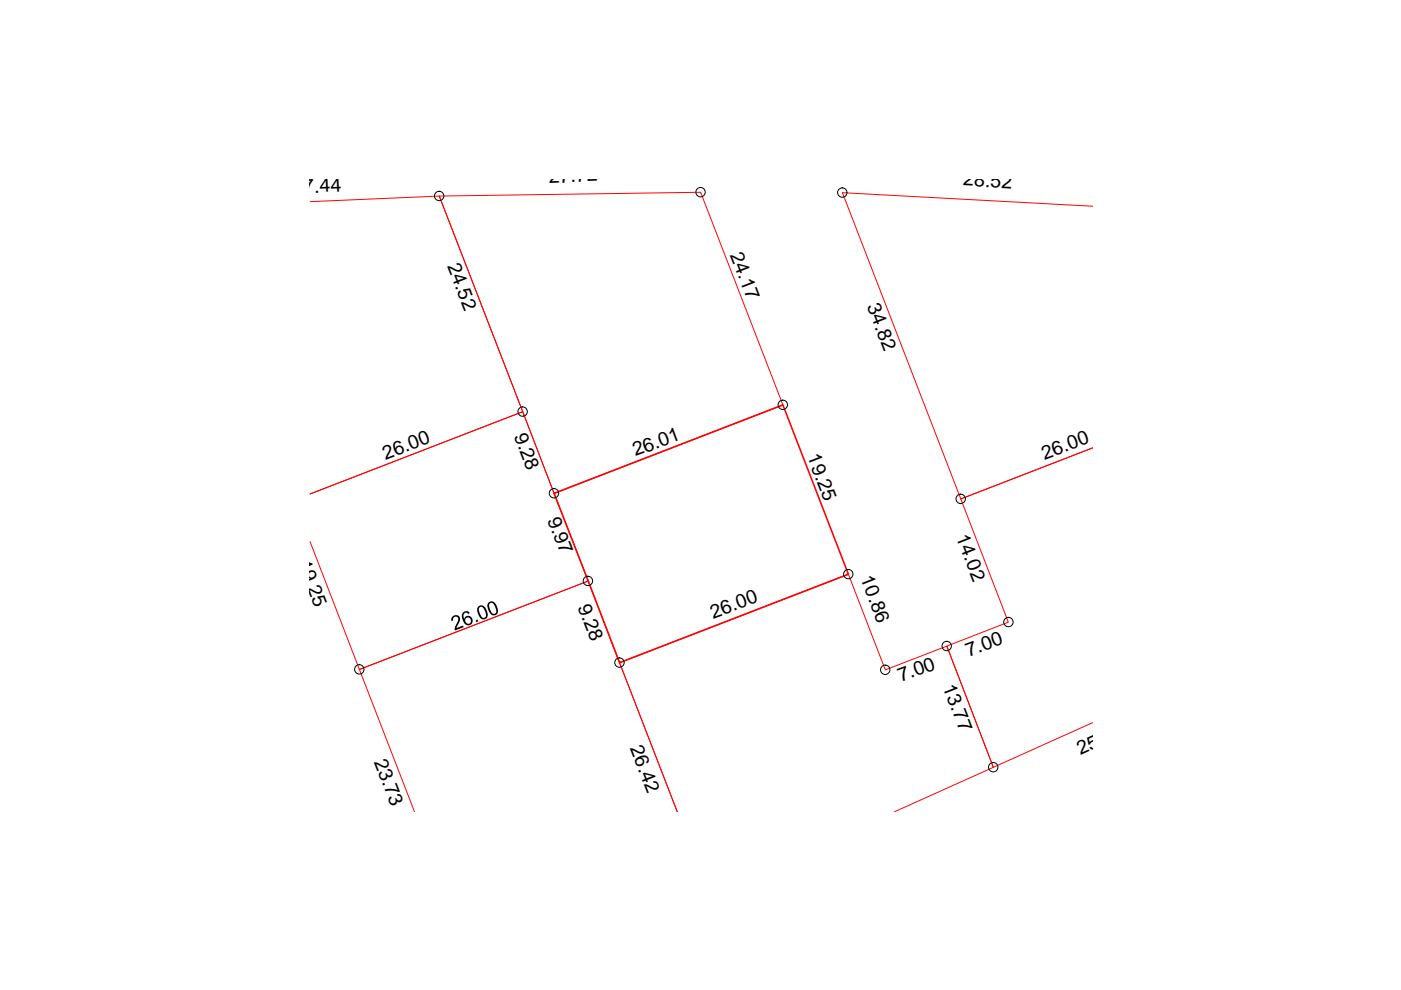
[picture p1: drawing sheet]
<svg xmlns="http://www.w3.org/2000/svg" width="297mm" height="210mm" viewBox="0 0 297 210" stroke-linecap="round" stroke-linejoin="round" font-family="sans-serif">
<path d="M65.7 42.8l27.4-1.2 17.7 45.7-45.1 17.4 45.1-17.4 13.9 35.9-48.5 18.7-10.5-27M93.1 41.6l55.4-.8 17.5 45.1-48.5 18.7zM231.7 43.7l-53.1-2.8 25.1 64.9 28-10.8-28 10.8 10.1 26.1-13.1 5.1 9.9 25.7 21.1-9.5M87.9 172.1l-11.7-30.2 48.5-18.7 18.9 48.9-12.2-31.6 48.5-18.7 7.8 20.2 13-5 9.9 25.7-21 9.4" fill="none" stroke="#f00" stroke-width=".21"/>
<path d="M117.5 104.6l48.5-18.7 13.9 35.9-48.5 18.7z" fill="none" stroke="#f00" stroke-width=".34"/>
<g fill="none" stroke="#000" stroke-width=".21">
<circle cx="93.1" cy="41.6" r=".99"/>
<circle cx="148.5" cy="40.7" r=".99"/>
<circle cx="178.6" cy="40.8" r=".99"/>
<circle cx="110.8" cy="87.3" r=".99"/>
<circle cx="166" cy="85.8" r=".99"/>
<circle cx="117.5" cy="104.6" r=".99"/>
<circle cx="203.7" cy="105.8" r=".99"/>
<circle cx="124.7" cy="123.2" r=".99"/>
<circle cx="179.9" cy="121.7" r=".99"/>
<circle cx="200.7" cy="137" r=".99"/>
<circle cx="213.8" cy="131.9" r=".99"/>
<circle cx="76.2" cy="141.9" r=".99"/>
<circle cx="131.3" cy="140.5" r=".99"/>
<circle cx="187.7" cy="142" r=".99"/>
<circle cx="210.6" cy="162.7" r=".99"/>
</g>
<g fill="#000">
<path d="M95.9 130.8l.6-.4h.4l.4 .2 .2 .4v.8l-.7 1.4 1.4-.6 .1 .4-1.9 .7v-.6l.8-1.8a.56 .56 0 0 0-.7-.5 .56 .56 0 0 0-.4 .8l-.4 .1v-.2zM100.9 131.5l.4-.1 .1 .3-.4 .2z"/>
<path d="M98.1 129.9l.6-.3h.5l.4 .3-.3 .3-.4-.3-.3 .1-.3 .3v.4l.1 .6 .2-.4 .4-.3h.4l.5 .2 .3 .4v.7l-.4 .5-.4 .2-.5-.1-.5-.4-.5-1.2v-.6zM98.8 131l-.2 .3 .2 .7 .3 .2h.6l.2-.4-.2-.7-.4-.2z"/>
<path d="M101.3 128.7l.5-.3h.5l.7 .5 .4 1.4-.1 .5-.2 .3-.8 .2-.6-.4-.5-1.3v-.6zM101.7 128.7l-.2 .7 .3 .8 .4 .7 .6 .1 .2-.4-.1-1-.5-.8-.2-.1z"/>
<path d="M103.6 127.7l.8-.2 .8 .6 .4 1.2-.1 .7-.3 .3-.8 .2-.6-.6-.5-1.2v-.5zM103.9 127.9l-.2 .5 .2 .9 .5 .8h.5l.3-.4-.2-1-.5-.8z"/>
</g>
<g font-size="4.1">
<text x="62.1" y="41.1" transform="rotate(-3 62.1 41.1)">27.44</text>
<text x="116.4" y="38.8" transform="rotate(-3 116.4 38.8)">27.72</text>
<text x="204.2" y="39.3" transform="rotate(3 204.2 39.3)">28.52</text>
<text x="94.8" y="56.4" transform="rotate(69 94.8 56.4)">24.52</text>
<text x="154.8" y="54.1" transform="rotate(69 154.8 54.1)">24.17</text>
<text x="183.8" y="64.9" transform="rotate(69 183.8 64.9)">34.82</text>
<text x="108.9" y="92.4" transform="rotate(69 108.9 92.4)">9.28</text>
<text x="81.7" y="97.5" transform="rotate(-21 81.7 97.5)">26.00</text>
<text x="134.7" y="96.8" transform="rotate(-20 134.7 96.8)">26.01</text>
<text x="171.1" y="96.8" transform="rotate(69 171.1 96.8)">19.25</text>
<text x="221.4" y="97.5" transform="rotate(-20 221.4 97.5)">26.00</text>
<text x="116" y="110.2" transform="rotate(69 116 110.2)">9.97</text>
<text x="202.6" y="113.9" transform="rotate(69 202.6 113.9)">14.02</text>
<text x="63.1" y="119.3" transform="rotate(69 63.1 119.3)">19.25</text>
<text x="182.4" y="122.6" transform="rotate(69 182.4 122.6)">10.86</text>
<text x="122.5" y="128.7" transform="rotate(69 122.5 128.7)">9.28</text>
<text x="151.2" y="131.1" transform="rotate(-20 151.2 131.1)">26.00</text>
<text x="205.3" y="139.2" transform="rotate(-20 205.3 139.2)">7.00</text>
<text x="191" y="144.6" transform="rotate(-20 191 144.6)">7.00</text>
<text x="199.9" y="145.7" transform="rotate(69 199.9 145.7)">13.77</text>
<text x="79.2" y="161.5" transform="rotate(69 79.2 161.5)">23.73</text>
<text x="133.6" y="158.7" transform="rotate(69 133.6 158.7)">26.42</text>
<text x="229.1" y="160.1" transform="rotate(-24 229.1 160.1)">25.37</text>
</g>
</svg>
